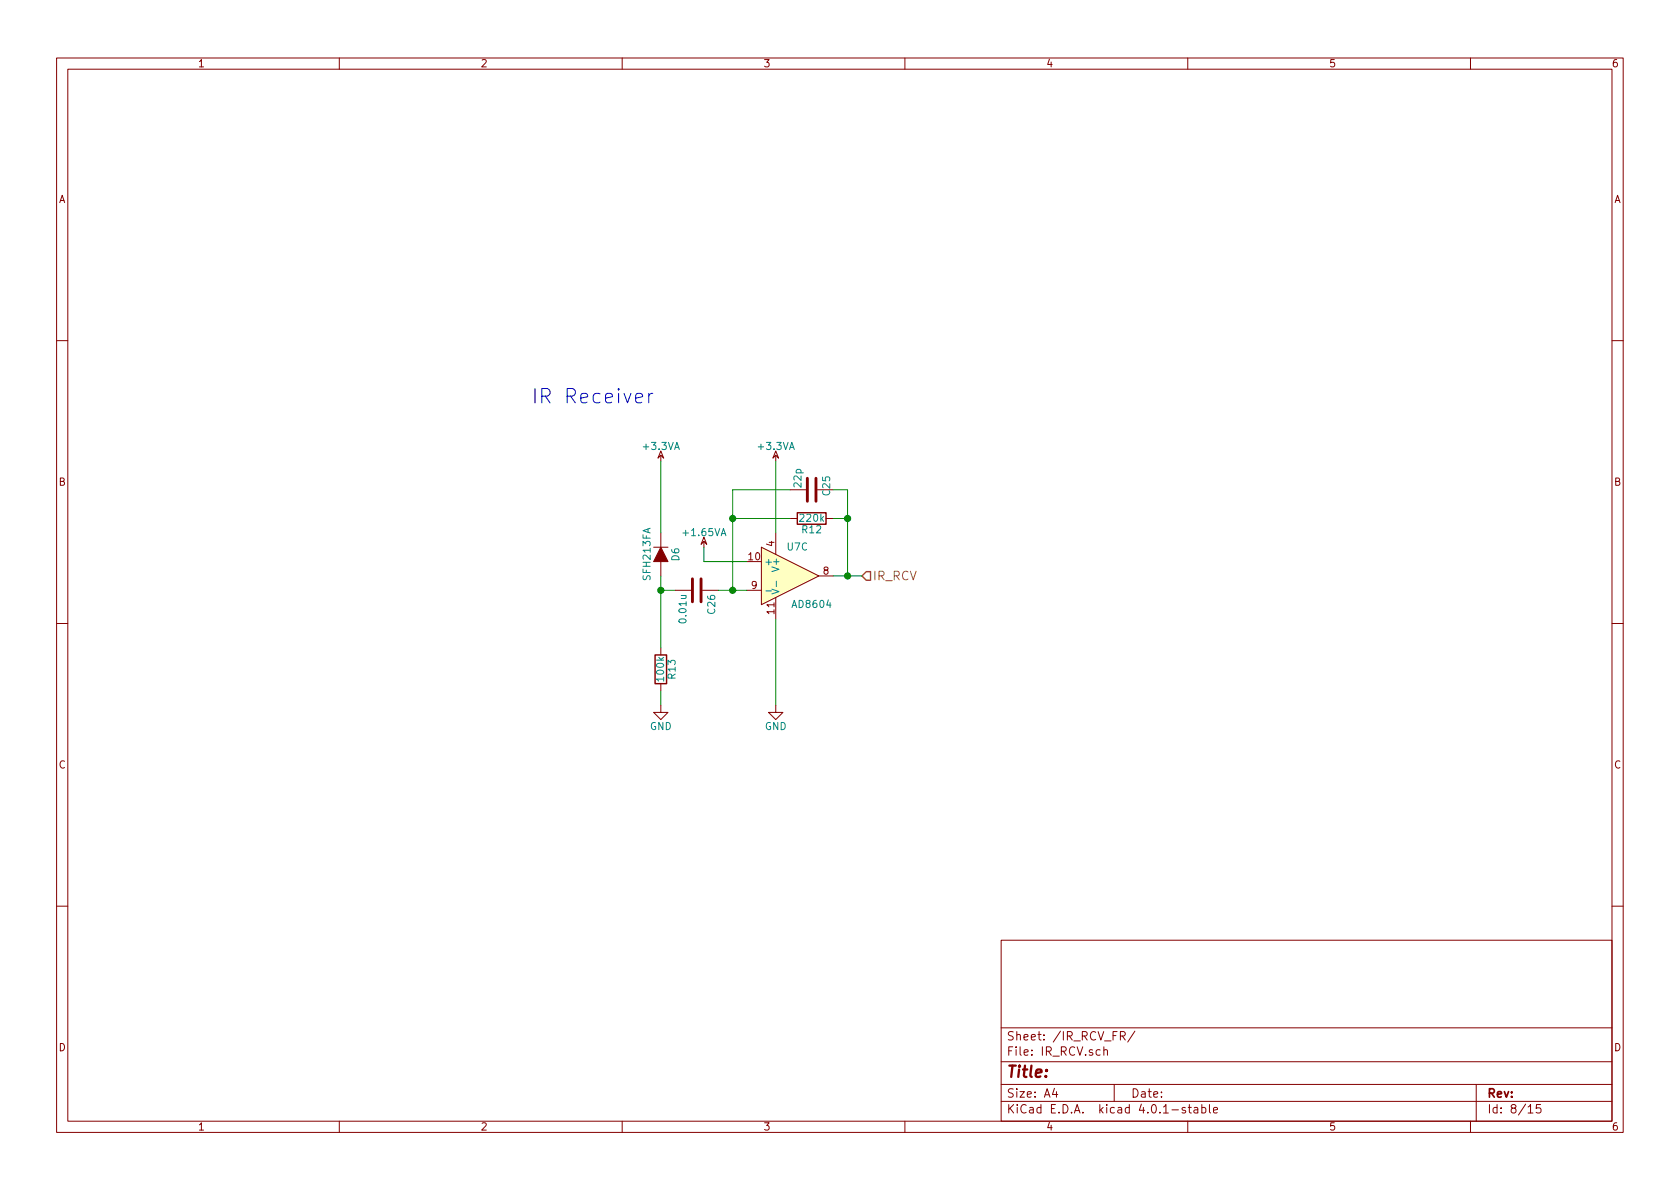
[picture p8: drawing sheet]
<svg xmlns="http://www.w3.org/2000/svg" width="297mm" height="210mm" viewBox="0 0 297 210" stroke-linecap="round" stroke-linejoin="round" font-family="sans-serif">
<g fill="none" stroke="#840000" stroke-width=".18">
<path d="M10 10.3h277v189.9h-277zM12 12.2h273v186.1h-273zM60 10.3v1.9M110 10.3v1.9M160 10.3v1.9M210 10.3v1.9M260 10.3v1.9M10 60.2h2M116.8 79.8l.5 1.2-.5-.5-.5 .5zM137.2 79.8l.5 1.2-.5-.5-.5 .5zM285 60.2h2M115.6 96.8h2.5"/>
<path d="M116.8 80.5v1M116.8 94.2v2.6M116.8 99.3v2.5M124.5 95.8v1M124.5 95l.5 1.3-.5-.5-.5 .5zM134.6 96.8l10.2 5-10.2 5.1zM137.2 80.5v1M137.2 94.2v3.8M139.7 91.7h1.3M139.7 86.6h2.8M144.5 86.6h2.8M146 91.7h1.3"/>
<path d="M10 110.3h2M116.8 114.5v1.3M119.4 104.4h2.8M124.2 104.4h2.8M132.1 104.4h2.5M137.2 105.7v3.8M144.8 101.8h2.5M285 110.3h2M116.8 124.7v1.3h1.3l-1.3 1.2-1.2-1.2h1.2M116.8 120.9v1.3M137.2 124.7v1.3h1.2l-1.2 1.2-1.3-1.2h1.3M10 160.2h2"/>
<path d="M177 166.3h108v32h-108zM285 160.2h2M60 198.3v1.9M110 198.3v1.9M160 198.3v1.9M177 194.8h108M177 191.8h108M177 187.8h108M177 181.8h108M186.4 192.5l-.3 1h.9M186.8 193v1M195.2 185.7l.2-.1 .4 .1v.9"/>
<path d="M195.2 185.1v1.5M197 191.8v3M198.1 183.2l.7-.1 .2-.2-.1-.3-.2-.2h-.6v1.5M198.5 183.2l.5 .7M200.7 182.3l-1.3 2M209.6 195.9a.37 .37 0 0 0-.6 .1l.1 .3 .5 .1 .1 .1-.3 .3-.4-.1M210 198.3v1.9M210.1 195.8h.5M210.3 195.3v1.3l.3 .2M211.2 195.9h.5l.1 .9M211.8 196.2l-.5 .1-.2 .2 .2 .3 .5-.1M212.5 195.9l.4-.1 .3 .3-.1 .6h-.6"/>
<path d="M212.5 195.3v1.5M213.8 195.3v1.3l.2 .2M214.6 196.3l.7-.1-.1-.3-.4-.1-.2 .2v.7h.6M260 198.3v1.9M261 191.8v6.5M270.2 195.8l.4-.5v1.5M270.2 196.8h.8M272.4 195.3h-.7l-.1 .7 .2-.1 .5 .1 .2 .2-.1 .5-.2 .1-.6-.1"/>
</g>
<path d="M116.8 96.8l1.3 2.5h-2.5z" fill="#840000" stroke="#840000" stroke-width=".18"/>
<path d="M134.6 96.8l10.2 5-10.2 5.1z" fill="#ffffc2" stroke="#ffffc2" stroke-width=".18"/>
<path d="M135.4 104.5h1M136.5 104.2l1.2 .4-1.2 .4M137.3 102.8v1" fill="none" stroke="#008484" stroke-width=".18"/>
<path d="M142.7 84.6v4M144.3 84.6v4M122.4 102.4v4M124 102.4v4" fill="none" stroke="#840000" stroke-width=".51"/>
<path d="M141 90.7h5v2h-5zM115.8 115.8h2.1v5.1h-2.1z" fill="none" stroke="#840000" stroke-width=".25"/>
<g fill="none" stroke="#008400" stroke-width=".18">
<path d="M116.8 81.5v12.7M124.5 96.8v2.5h7.6M129.5 91.7h10.2M137.2 81.5v12.7M139.7 86.6h-10.2v17.8M147.3 86.6h2.6v15.2M147.3 91.7h2.6M116.8 104.4h2.6M116.8 101.8v12.7M127 104.4h5.1M137.2 109.5v15.2M147.3 101.8h5.1"/>
<path d="M116.8 122.2v2.5"/>
</g>
<g fill="#008400" stroke="#008400" stroke-width=".25">
<circle cx="116.8" cy="104.4" r=".51"/>
<circle cx="149.9" cy="91.7" r=".51"/>
<circle cx="129.5" cy="104.4" r=".51"/>
<circle cx="129.5" cy="91.7" r=".51"/>
<circle cx="149.9" cy="101.8" r=".51"/>
</g>
<path d="M153.2 101.1h.7v1.5h-.7l-.8-.8z" fill="none" stroke="#848400" stroke-width=".25"/>
<path d="M114.7 69.6v1.6M115.4 69.6a.59 .59 0 0 0-.7 .4" fill="none" stroke="#0000c2" stroke-width=".18"/>
<text font-size="3.5" fill="#0000c2" x="94" y="71.4">IR Receiver</text>
<text font-size="2.8" fill="#840000" x="178" y="190.5">Title:</text>
<text font-size="2.1" fill="#848400" x="154.3" y="102.6">IR_RCV</text>
<g font-size="2.1" fill="#840000">
<text x="178" y="184">Sheet: /IR_RCV_FR/</text>
<text x="178" y="186.7">File: IR_RCV.sch</text>
<text x="178" y="196.9">KiCad E.D.A. kicad 4.0.1-stable</text>
<text x="178" y="194.1">Size: A4</text>
<text x="200" y="194.1">Date:</text>
<text x="263" y="194.1">Rev:</text>
<text x="263" y="196.9">Id: 8/15</text>
</g>
<g font-size="1.8" fill="#840000">
<text x="35" y="11.9">1</text>
<text x="85" y="11.9">2</text>
<text x="135" y="11.9">3</text>
<text x="185" y="11.9">4</text>
<text x="235" y="11.9">5</text>
<text x="285" y="11.9">6</text>
<text x="10.4" y="35.9">A</text>
<text x="285.4" y="35.9">A</text>
<text x="10.4" y="85.9">B</text>
<text x="285.4" y="85.9">B</text>
<text x="132.4" y="99.1">10</text>
<text x="136.9" y="96.6" transform="rotate(-90 136.9 96.6)">4</text>
<text x="145.6" y="101.6">8</text>
<text x="132.9" y="104.1">9</text>
<text x="136.9" y="108.5" transform="rotate(-90 136.9 108.5)">11</text>
<text x="10.4" y="135.9">C</text>
<text x="285.4" y="135.9">C</text>
<text x="10.4" y="185.9">D</text>
<text x="285.4" y="185.9">D</text>
<text x="35" y="199.9">1</text>
<text x="85" y="199.9">2</text>
<text x="135" y="199.9">3</text>
<text x="185" y="199.9">4</text>
<text x="235" y="199.9">5</text>
<text x="285" y="199.9">6</text>
</g>
<g font-size="1.8" fill="#008484">
<text x="113.9" y="79.5">+3.3VA</text>
<text x="134.2" y="79.5">+3.3VA</text>
<text x="141.7" y="86.1" transform="rotate(-90 141.7 86.1)">22p</text>
<text x="146.8" y="87.5" transform="rotate(-90 146.8 87.5)">C25</text>
<text x="121" y="94.8">+1.65VA</text>
<text x="141.6" y="92.2">220k</text>
<text x="141.9" y="94.3">R12</text>
<text x="120.1" y="99.2" transform="rotate(-90 120.1 99.2)">D6</text>
<text x="135.1" y="99.9">+</text>
<text x="137.8" y="100.8" transform="rotate(-90 137.8 100.8)">V+</text>
<text x="139.2" y="97.3">U7C</text>
<text x="115" y="102.5" transform="rotate(-90 115 102.5)">SFH213FA</text>
<text x="140.3" y="107.5">AD8604</text>
<text x="121.4" y="110" transform="rotate(-90 121.4 110)">0.01u</text>
<text x="126.4" y="108.5" transform="rotate(-90 126.4 108.5)">C26</text>
<text x="119.4" y="120" transform="rotate(-90 119.4 120)">R13</text>
<text x="117.4" y="120.3" transform="rotate(-90 117.4 120.3)">100k</text>
<text x="114.9" y="129.1">GND</text>
<text x="135.2" y="129.1">GND</text>
</g>
</svg>
